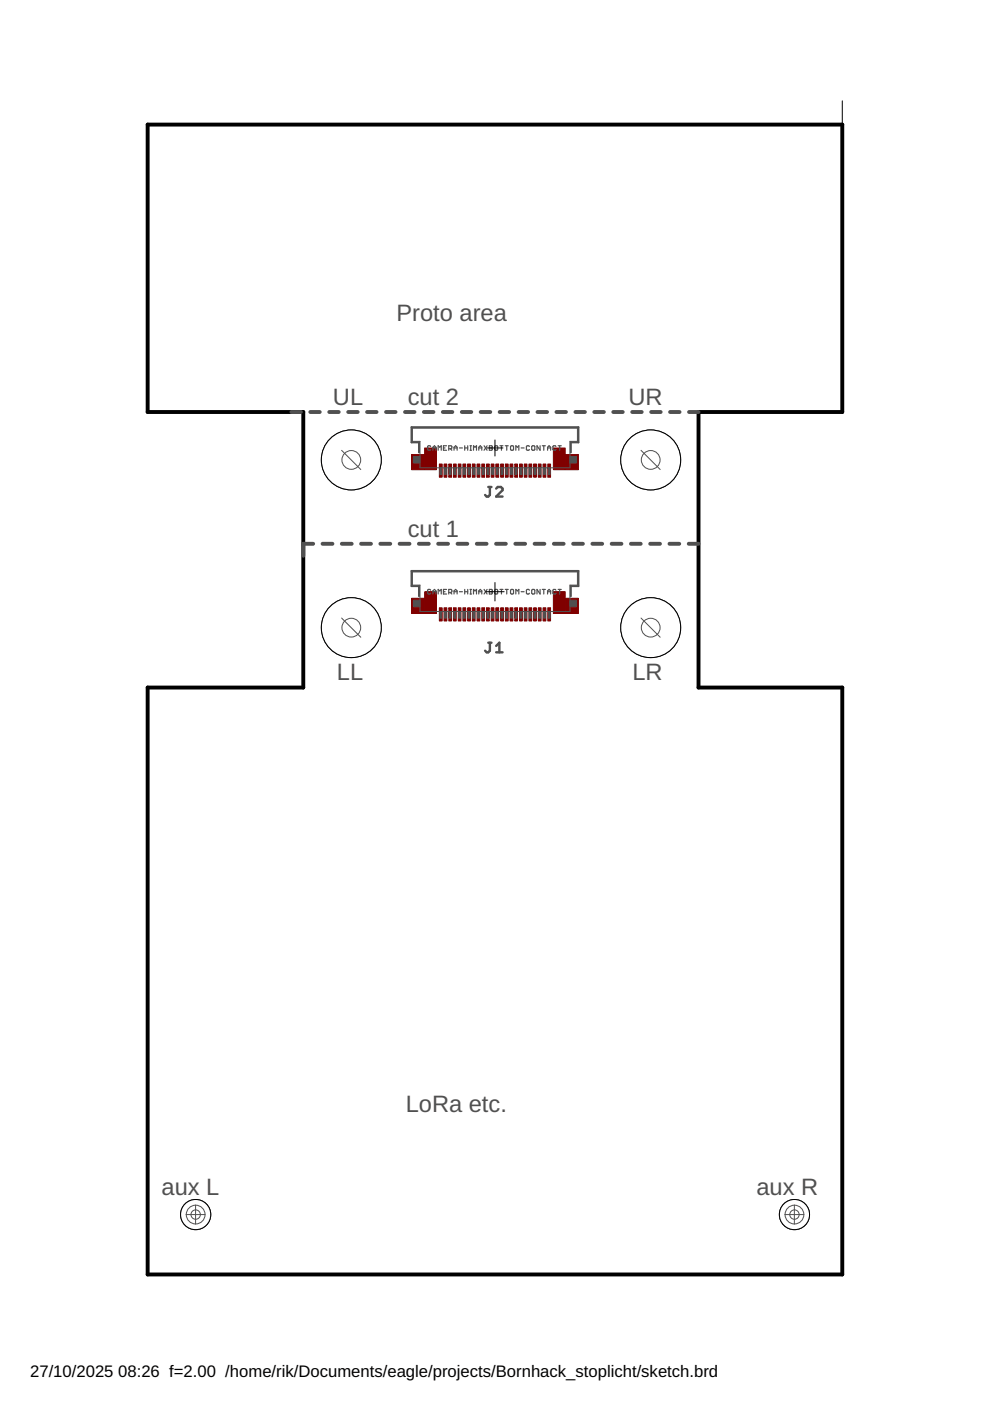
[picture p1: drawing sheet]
<svg xmlns="http://www.w3.org/2000/svg" width="210mm" height="297mm" viewBox="0 0 210 297" stroke-linecap="round" stroke-linejoin="round" font-family="sans-serif">
<g fill="#800000" stroke="#800000" stroke-width=".21">
<path d="M93.2 128.9h.5v2.8h-.5z"/>
<path d="M117.3 125.5h2.5v4.6h-2.5z"/>
<path d="M119.8 126.9h2.8v3.2h-2.8z"/>
<path d="M87.2 126.9h2.8v3.2h-2.8z"/>
<path d="M90 125.5h2.5v4.6h-2.5z"/>
<path d="M94.1 128.9h.6v2.8h-.6z"/>
<path d="M95.1 128.9h.6v2.8h-.6z"/>
<path d="M96.1 128.9h.6v2.8h-.6z"/>
<path d="M97.2 128.9h.5v2.8h-.5z"/>
<path d="M98.1 128.9h.6v2.8h-.6z"/>
<path d="M99.1 128.9h.6v2.8h-.6z"/>
<path d="M100.1 128.9h.6v2.8h-.6z"/>
<path d="M101.2 128.9h.5v2.8h-.5z"/>
<path d="M102.2 128.9h.5v2.8h-.5z"/>
<path d="M103.1 128.9h.6v2.8h-.6z"/>
<path d="M104.1 128.9h.6v2.8h-.6z"/>
<path d="M105.1 128.9h.6v2.8h-.6z"/>
<path d="M106.2 128.9h.5v2.8h-.5z"/>
<path d="M107.1 128.9h.6v2.8h-.6z"/>
<path d="M108.1 128.9h.6v2.8h-.6z"/>
<path d="M109.1 128.9h.6v2.8h-.6z"/>
<path d="M110.2 128.9h.5v2.8h-.5z"/>
<path d="M111.1 128.9h.6v2.8h-.6z"/>
<path d="M112.1 128.9h.6v2.8h-.6z"/>
<path d="M113.1 128.9h.6v2.8h-.6z"/>
<path d="M114.1 128.9h.6v2.8h-.6z"/>
<path d="M115.1 128.9h.6v2.8h-.6z"/>
<path d="M116.1 128.9h.6v2.8h-.6z"/>
<path d="M93.2 98.4h.5v2.8h-.5z"/>
<path d="M117.3 95h2.5v4.6h-2.5z"/>
<path d="M119.8 96.4h2.8v3.2h-2.8z"/>
<path d="M87.2 96.4h2.8v3.2h-2.8z"/>
<path d="M90 95h2.5v4.6h-2.5z"/>
<path d="M94.1 98.4h.6v2.8h-.6z"/>
<path d="M95.1 98.4h.6v2.8h-.6z"/>
<path d="M96.1 98.4h.6v2.8h-.6z"/>
<path d="M97.2 98.4h.5v2.8h-.5z"/>
<path d="M98.1 98.4h.6v2.8h-.6z"/>
<path d="M99.1 98.4h.6v2.8h-.6z"/>
<path d="M100.1 98.4h.6v2.8h-.6z"/>
<path d="M101.2 98.4h.5v2.8h-.5z"/>
<path d="M102.2 98.4h.5v2.8h-.5z"/>
<path d="M103.1 98.4h.6v2.8h-.6z"/>
<path d="M104.1 98.4h.6v2.8h-.6z"/>
<path d="M105.1 98.4h.6v2.8h-.6z"/>
<path d="M106.2 98.4h.5v2.8h-.5z"/>
<path d="M107.1 98.4h.6v2.8h-.6z"/>
<path d="M108.1 98.4h.6v2.8h-.6z"/>
<path d="M109.1 98.4h.6v2.8h-.6z"/>
<path d="M110.2 98.4h.5v2.8h-.5z"/>
<path d="M111.1 98.4h.6v2.8h-.6z"/>
<path d="M112.1 98.4h.6v2.8h-.6z"/>
<path d="M113.1 98.4h.6v2.8h-.6z"/>
<path d="M114.1 98.4h.6v2.8h-.6z"/>
<path d="M115.1 98.4h.6v2.8h-.6z"/>
<path d="M116.1 98.4h.6v2.8h-.6z"/>
</g>
<path d="M88.8 95.9v-2.1h-1.6v-3.2h35.4v3.2h-1.6v2.1M88.8 126.4v-2.1h-1.6v-3.2h35.4v3.2h-1.6v2.1" fill="none" stroke="#505050" stroke-width=".42"/>
<path d="M87.4 90.8h35v2.8h-1.6v5.6h-31.8v-5.6h-1.6zM87.4 121.3h35v2.8h-1.6v5.5h-31.8v-5.5h-1.6z" fill="none" stroke="#505050" stroke-width=".21"/>
<g fill="#505050" stroke="#505050" stroke-width=".21">
<path d="M116.2 129.7h.4v1.4h-.4z"/>
<path d="M115.3 129.7h.3v1.4h-.3z"/>
<path d="M114.2 129.7h.4v1.4h-.4z"/>
<path d="M113.2 129.7h.4v1.4h-.4z"/>
<path d="M112.2 129.7h.4v1.4h-.4z"/>
<path d="M111.3 129.7h.3v1.4h-.3z"/>
<path d="M110.3 129.7h.3v1.4h-.3z"/>
<path d="M109.2 129.7h.4v1.4h-.4z"/>
<path d="M108.2 129.7h.4v1.4h-.4z"/>
<path d="M107.3 129.7h.3v1.4h-.3z"/>
<path d="M106.3 129.7h.3v1.4h-.3z"/>
<path d="M105.2 129.7h.4v1.4h-.4z"/>
<path d="M104.2 129.7h.4v1.4h-.4z"/>
<path d="M103.3 129.7h.3v1.4h-.3z"/>
<path d="M102.3 129.7h.3v1.4h-.3z"/>
<path d="M101.3 129.7h.3v1.4h-.3z"/>
<path d="M100.2 129.7h.4v1.4h-.4z"/>
<path d="M99.3 129.7h.3v1.4h-.3z"/>
<path d="M98.3 129.7h.3v1.4h-.3z"/>
<path d="M97.3 129.7h.3v1.4h-.3z"/>
<path d="M96.2 129.7h.4v1.4h-.4z"/>
<path d="M95.2 129.7h.4v1.4h-.4z"/>
<path d="M94.3 129.7h.3v1.4h-.3z"/>
<path d="M93.3 129.7h.3v1.4h-.3z"/>
<path d="M120.8 127.3h1.4v1.3h-1.4z"/>
<path d="M87.7 127.3h1.3v1.3h-1.3z"/>
<path d="M116.2 99.2h.4v1.4h-.4z"/>
<path d="M115.3 99.2h.3v1.4h-.3z"/>
<path d="M114.2 99.2h.4v1.4h-.4z"/>
<path d="M113.2 99.2h.4v1.4h-.4z"/>
<path d="M112.2 99.2h.4v1.4h-.4z"/>
<path d="M111.3 99.2h.3v1.4h-.3z"/>
<path d="M110.3 99.2h.3v1.4h-.3z"/>
<path d="M109.2 99.2h.4v1.4h-.4z"/>
<path d="M108.2 99.2h.4v1.4h-.4z"/>
<path d="M107.3 99.2h.3v1.4h-.3z"/>
<path d="M106.3 99.2h.3v1.4h-.3z"/>
<path d="M105.2 99.2h.4v1.4h-.4z"/>
<path d="M104.2 99.2h.4v1.4h-.4z"/>
<path d="M103.3 99.2h.3v1.4h-.3z"/>
<path d="M102.3 99.2h.3v1.4h-.3z"/>
<path d="M101.3 99.2h.3v1.4h-.3z"/>
<path d="M100.2 99.2h.4v1.4h-.4z"/>
<path d="M99.3 99.2h.3v1.4h-.3z"/>
<path d="M98.3 99.2h.3v1.4h-.3z"/>
<path d="M97.3 99.2h.3v1.4h-.3z"/>
<path d="M96.2 99.2h.4v1.4h-.4z"/>
<path d="M95.2 99.2h.4v1.4h-.4z"/>
<path d="M94.3 99.2h.3v1.4h-.3z"/>
<path d="M93.3 99.2h.3v1.4h-.3z"/>
<path d="M120.8 96.8h1.4v1.3h-1.4z"/>
<path d="M87.7 96.8h1.3v1.3h-1.3z"/>
</g>
<path d="M103.5 103.3h.7M103.9 103.3v1.6l-.4 .4h-.3l-.4-.4M105.2 103.6l.3-.3h.7l.4 .3v.3l-1.4 1.4h1.4M103.5 136.3h.7M103.9 136.3v1.7l-.4 .3h-.3l-.4-.3M105.2 138.3h1.4M105.2 136.9l.7-.6v2" fill="none" stroke="#505050" stroke-width=".51"/>
<g fill="none" stroke="#505050" stroke-width=".25">
<path d="M91.3 94.7l-.2-.2-.4 .2v.6l.1 .2 .5-.2M91.8 95.5v-.7l.3-.3 .3 .3v.7M91.8 95h.6M92.9 95.5v-1l.3 .3 .4-.3v1M94 95h.4M94.7 94.5h-.7v1h.7M95.1 95.1h.5l.2-.4-.2-.2h-.5v1M95.5 95.1l.3 .4M96.3 95.5v-.7l.3-.3 .3 .3v.7M96.3 95h.6M97.4 95h.6M98.5 94.5v1"/>
<path d="M98.5 95h.7M99.2 94.5v1M99.7 94.5h.3M99.7 95.5h.3M99.8 94.5v1M100.4 95.5v-1l.3 .3 .3-.3v1M101.5 95.5v-.7l.3-.3 .4 .3v.7M101.5 95h.7M102.6 94.5l.7 1M103.3 94.5l-.7 1M103.8 94.5h.4l.2 .2-.2 .3 .2 .3-.2 .2h-.4zM103.8 95h.4"/>
<path d="M104.9 94.7l.2-.2 .4 .2v.6l-.1 .2-.5-.2zM106 94.5h.6M106.3 94.5v1M107.1 94.5h.7M107.4 94.5v1M108.2 94.7l.2-.2 .5 .2v.6l-.2 .2-.5-.2zM109.4 95.5v-1l.3 .3 .3-.3v1M110.5 95h.6M112.2 94.7l-.1-.2-.5 .2v.6l.2 .2 .4-.2M112.7 94.7l.2-.2 .5 .2v.6l-.2 .2-.5-.2zM114.5 94.5v1l-.6-1v1M115 94.5h.6"/>
<path d="M115.3 94.5v1M116.1 95.5v-.7l.3-.3 .4 .3v.7M116.1 95h.7M117.9 94.7l-.2-.2-.5 .2v.6l.2 .2 .5-.2M118.3 94.5h.7M118.7 94.5v1M91.3 125.1l-.2-.1-.4 .1v.7l.1 .1 .5-.1M91.8 125.9v-.6l.3-.3 .3 .3v.6M91.8 125.5h.6M92.9 125.9v-.9l.3 .3 .4-.3v.9M94 125.5h.4M94.7 125h-.7v.9h.7"/>
<path d="M95.1 125.6h.5l.2-.5-.2-.1h-.5v.9M95.5 125.6l.3 .3M96.3 125.5h.6M96.3 125.9v-.6l.3-.3 .3 .3v.6M97.4 125.5h.6M98.5 125.5h.7M98.5 125v.9M99.2 125v.9M99.7 125h.3M99.7 125.9h.3M99.8 125v.9M100.4 125.9v-.9l.3 .3 .3-.3v.9"/>
<path d="M101.5 125.5h.7M101.5 125.9v-.6l.3-.3 .4 .3v.6M102.6 125l.7 .9M103.3 125l-.7 .9M103.8 125h.4l.2 .1-.2 .4 .2 .3-.2 .1h-.4zM103.8 125.5h.4M105.1 125h.3l.1 .1v.7l-.1 .1-.5-.1v-.7zM106 125h.6M106.3 125v.9M107.1 125h.7M107.4 125v.9M108.4 125h.3l.2 .1v.7l-.2 .1-.5-.1v-.7z"/>
<path d="M109.4 125.9v-.9l.3 .3 .3-.3v.9M110.5 125.5h.6M112.2 125.1l-.1-.1-.5 .1v.7l.2 .1h.3l.1-.1M112.9 125l.5 .1v.7l-.2 .1-.5-.1v-.7zM114.5 125v.9l-.6-.9v.9M115 125h.6M115.3 125v.9M116.1 125.5h.7M116.1 125.9v-.6l.3-.3 .4 .3v.6M117.9 125.1l-.2-.1-.5 .1v.7l.2 .1 .5-.1M118.3 125h.7M118.7 125v.9"/>
</g>
<g fill="none" stroke="#000" stroke-width=".21">
<path d="M178.6 21.4v5M103.2 95h3.4M104.9 93.3v3.4M103 125.5h3.9M104.9 123.5v3.9"/>
<circle cx="74.5" cy="133.1" r="6.4"/>
</g>
<circle cx="74.5" cy="133.1" r="6.4" fill="#fff" stroke="#000" stroke-width=".21"/>
<circle cx="138" cy="133.1" r="6.4" fill="none" stroke="#000" stroke-width=".21"/>
<circle cx="138" cy="133.1" r="6.4" fill="#fff" stroke="#000" stroke-width=".21"/>
<circle cx="138" cy="97.5" r="6.4" fill="none" stroke="#000" stroke-width=".21"/>
<circle cx="138" cy="97.5" r="6.4" fill="#fff" stroke="#000" stroke-width=".21"/>
<circle cx="74.5" cy="97.5" r="6.4" fill="none" stroke="#000" stroke-width=".21"/>
<circle cx="74.5" cy="97.5" r="6.4" fill="#fff" stroke="#000" stroke-width=".21"/>
<path d="M31.3 26.4h147.3v61h-30.5v58.4h30.5v124.4h-147.3v-124.4h33v-58.4h-33z" fill="none" stroke="#000" stroke-width=".83"/>
<circle cx="41.5" cy="257.5" r="3.2" fill="none" stroke="#000" stroke-width=".21"/>
<circle cx="41.5" cy="257.5" r="3.2" fill="#fff" stroke="#000" stroke-width=".21"/>
<circle cx="168.4" cy="257.5" r="3.2" fill="none" stroke="#000" stroke-width=".21"/>
<circle cx="168.4" cy="257.5" r="3.2" fill="#fff" stroke="#000" stroke-width=".21"/>
<g fill="none" stroke="#505050" stroke-width=".21">
<path d="M72.4 95.5l4.1 4M135.9 95.5l4.1 4M72.4 131l4.1 4.1M135.9 131l4.1 4.1M39.4 257.5h4.1M41.5 255.5v4M166.4 257.5h4.1M168.4 255.5v4"/>
<circle cx="74.5" cy="97.5" r="1.99"/>
<circle cx="138" cy="97.5" r="1.99"/>
<circle cx="74.5" cy="133.1" r="1.99"/>
<circle cx="138" cy="133.1" r="1.99"/>
<circle cx="41.5" cy="257.5" r="1.99"/>
<circle cx="41.5" cy="257.5" r=".99"/>
<circle cx="168.4" cy="257.5" r="1.99"/>
<circle cx="168.4" cy="257.5" r=".99"/>
</g>
<g fill="none" stroke="#505050" stroke-width=".83">
<path d="M61.8 87.4h2M65.8 87.4h2M69.8 87.4h2M73.8 87.4h2M77.8 87.4h2M81.9 87.4h2M85.9 87.4h2M89.9 87.4h2M93.9 87.4h2M97.9 87.4h2M101.9 87.4h2M105.9 87.4h2"/>
<path d="M110 87.4h2M114 87.4h2M118 87.4h2M122 87.4h2M126 87.4h2M130 87.4h2M134 87.4h2.1M138.1 87.4h2M142.1 87.4h2M146.1 87.4h2M66.4 115.3h-2.1v2.5M68.4 115.3h2.1"/>
<path d="M72.5 115.3h2.1M76.6 115.3h2.1M80.6 115.3h2.1M84.7 115.3h2.1M88.8 115.3h2.1M92.9 115.3h2.1M97 115.3h2.1M101.1 115.3h2.1M105.2 115.3h2.1M109.3 115.3h2M113.3 115.3h2.1M117.4 115.3h2.1"/>
<path d="M121.5 115.3h2.1M125.6 115.3h2.1M129.7 115.3h2.1M133.8 115.3h2M137.9 115.3h2M141.9 115.3h2.1M146 115.3h2.1"/>
</g>
<g font-size="5" fill="#505050">
<text x="84.1" y="68.1">Proto area</text>
<text x="70.6" y="85.8">UL</text>
<text x="86.4" y="85.8">cut 2</text>
<text x="133.3" y="85.8">UR</text>
<text x="86.4" y="113.8">cut 1</text>
<text x="71.4" y="144.3">LL</text>
<text x="134.1" y="144.3">LR</text>
<text x="86" y="235.7">LoRa etc.</text>
<text x="34.3" y="253.4">aux L</text>
<text x="160.4" y="253.4">aux R</text>
</g>
<g font-size="3.5">
<text x="6.4" y="291.8">27/10/2025</text>
<text x="25.1" y="291.8">08:26 f=2.00 /home/rik/Documents/eagle/projects/Bornhack_stoplicht/sketch.brd</text>
</g>
</svg>
